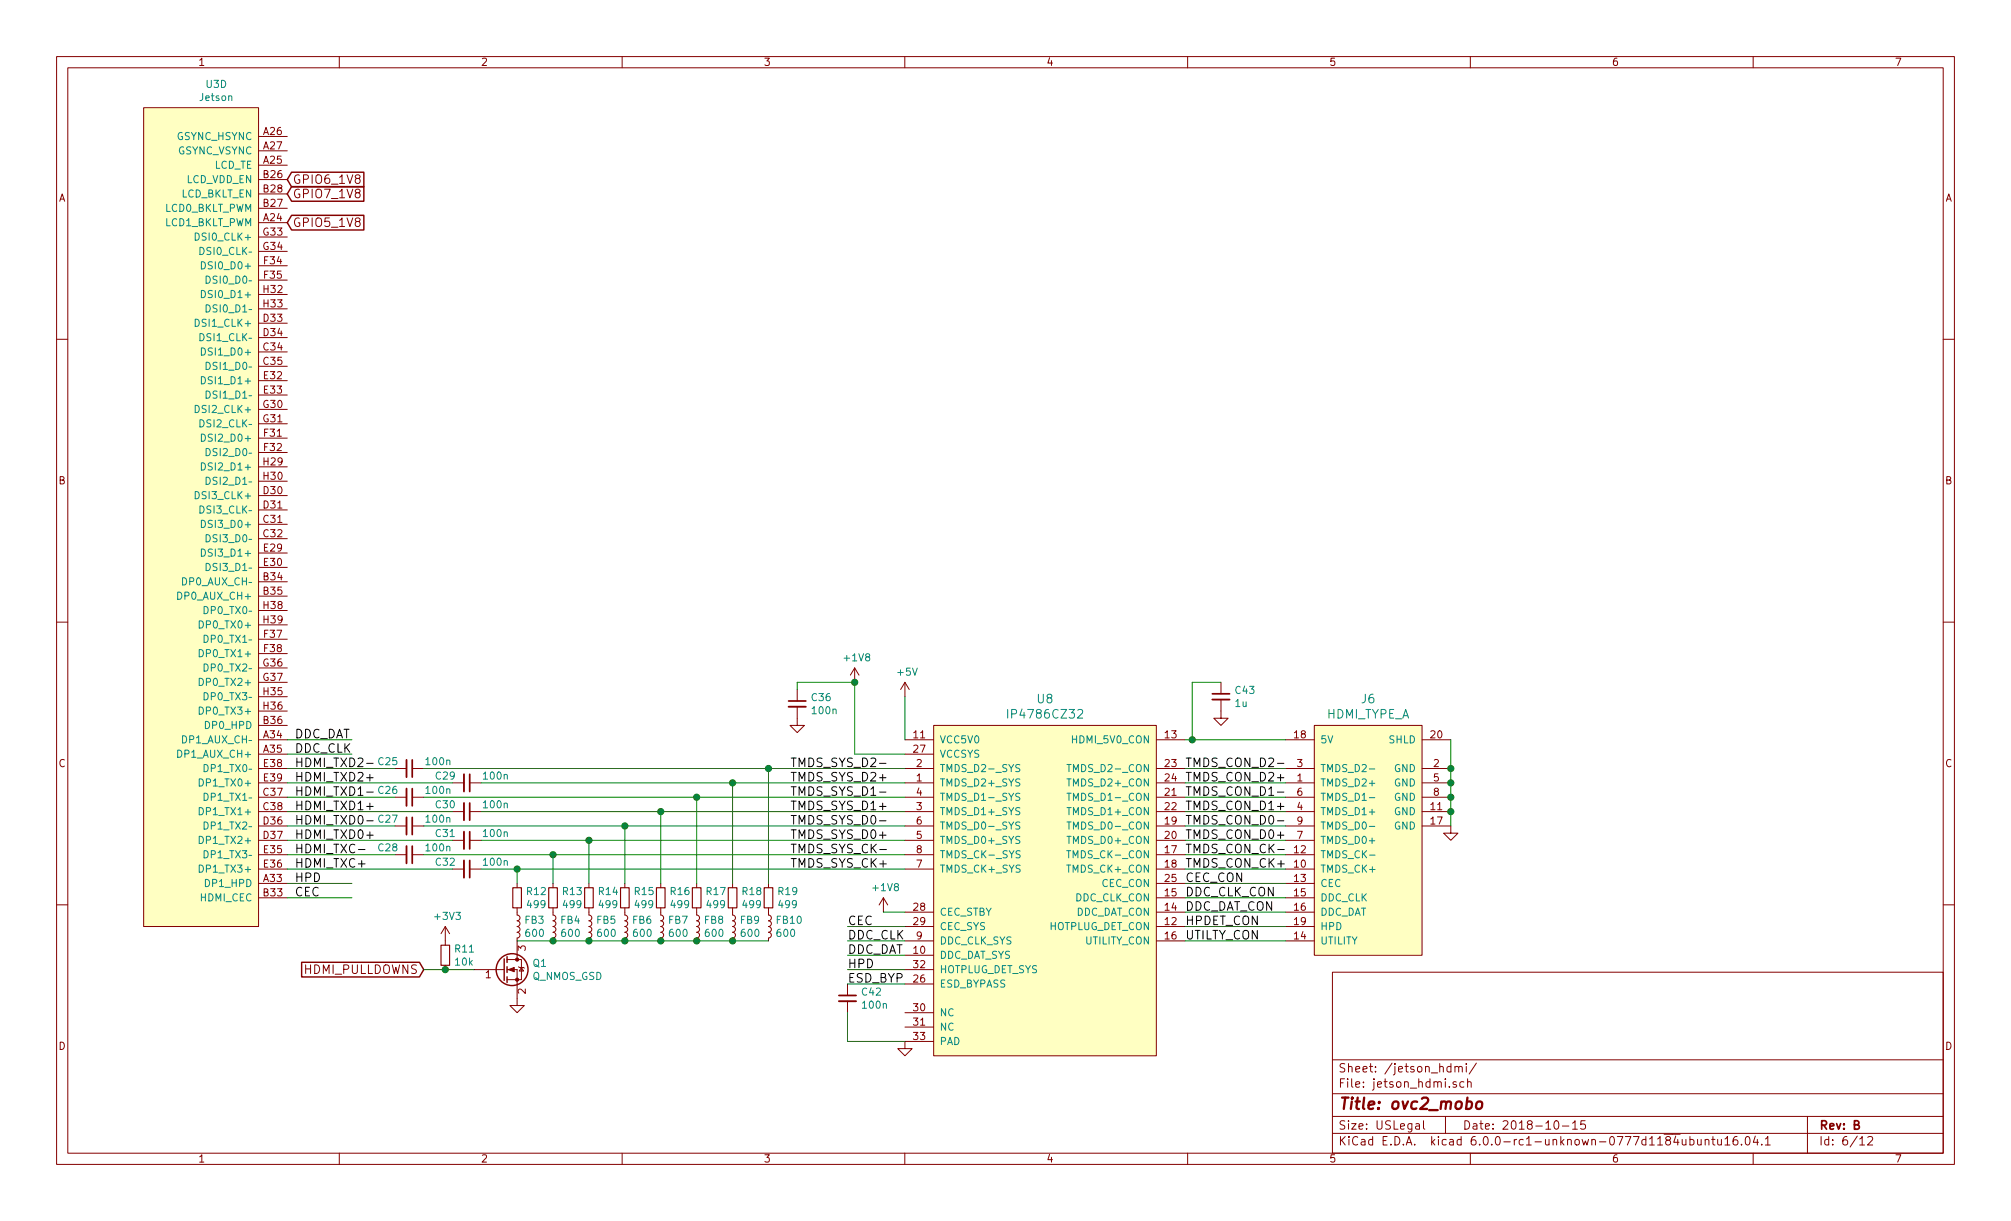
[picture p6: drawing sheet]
EESchema Schematic File Version 4
LIBS:ovc2_mobo-cache
EELAYER 28 0
EELAYER END
$Descr USLegal 14000 8500
encoding utf-8
Sheet 6 12
Title "ovc2_mobo"
Date "2018-10-15"
Rev "B"
Comp ""
Comment1 ""
Comment2 ""
Comment3 ""
Comment4 ""
$EndDescr
$Comp
L tx2:Jetson U3
U 4 1
P 1000 3550
F 0 "U3" H 1506 6515 50  0000 C CNN
F 1 "Jetson" H 1506 6424 50  0000 C CNN
F 2 "Jetson:JETSON_TX" H 1000 3550 50  0001 C CNN
F 3 "" H 1000 3550 50  0001 C CNN
F 4 "samtec" H 1000 3550 50  0001 C CNN "D1"
F 5 "SEAM-50-03.5-S-08-2-A-K-TR" H 1000 3550 50  0001 C CNN "D1PN"
F 6 "Samtec" H 1000 3550 50  0001 C CNN "MFN"
F 7 "SEAM-50-03.5-S-08-2-A-K-TR" H 1506 6615 50  0001 C CNN "MPN"
F 8 "no" H 1506 6615 50  0001 C CNN "Substitution OK?"
	4    1000 3550
	1    0    0    -1  
$EndComp
$Comp
L device:C_Small C25
U 1 1
P 2850 5350
F 0 "C25" V 2800 5200 50  0000 C CNN
F 1 "100n" V 2800 5550 50  0000 C CNN
F 2 "Capacitor_SMD:C_0402_1005Metric" H 2850 5350 50  0001 C CNN
F 3 "" H 2850 5350 50  0001 C CNN
F 4 "Element14" H 2800 5300 50  0001 C CNN "D1"
F 5 "2525021" H 2800 5300 50  0001 C CNN "D1PN"
F 6 "TDK" H 2800 5300 50  0001 C CNN "MFN"
F 7 "C1005X5R1E104K050BC" H 2800 5300 50  0001 C CNN "MPN"
F 8 "yes" H 2800 5300 50  0001 C CNN "Substitution OK?"
F 9 "X5R" H 2800 5300 50  0001 C CNN "Thermal"
F 10 "20%" H 2800 5300 50  0001 C CNN "Tolerance"
F 11 "25 V" H 2800 5300 50  0001 C CNN "Voltage"
	1    2850 5350
	0    1    1    0   
$EndComp
$Comp
L device:C_Small C29
U 1 1
P 3250 5450
F 0 "C29" V 3200 5300 50  0000 C CNN
F 1 "100n" V 3200 5650 50  0000 C CNN
F 2 "Capacitor_SMD:C_0402_1005Metric" H 3250 5450 50  0001 C CNN
F 3 "" H 3250 5450 50  0001 C CNN
F 4 "Element14" H 3200 5400 50  0001 C CNN "D1"
F 5 "2525021" H 3200 5400 50  0001 C CNN "D1PN"
F 6 "TDK" H 3200 5400 50  0001 C CNN "MFN"
F 7 "C1005X5R1E104K050BC" H 3200 5400 50  0001 C CNN "MPN"
F 8 "yes" H 3200 5400 50  0001 C CNN "Substitution OK?"
F 9 "X5R" H 3200 5400 50  0001 C CNN "Thermal"
F 10 "20%" H 3200 5400 50  0001 C CNN "Tolerance"
F 11 "25 V" H 3200 5400 50  0001 C CNN "Voltage"
	1    3250 5450
	0    1    1    0   
$EndComp
$Comp
L device:C_Small C26
U 1 1
P 2850 5550
F 0 "C26" V 2800 5400 50  0000 C CNN
F 1 "100n" V 2800 5750 50  0000 C CNN
F 2 "Capacitor_SMD:C_0402_1005Metric" H 2850 5550 50  0001 C CNN
F 3 "" H 2850 5550 50  0001 C CNN
F 4 "Element14" H 2800 5500 50  0001 C CNN "D1"
F 5 "2525021" H 2800 5500 50  0001 C CNN "D1PN"
F 6 "TDK" H 2800 5500 50  0001 C CNN "MFN"
F 7 "C1005X5R1E104K050BC" H 2800 5500 50  0001 C CNN "MPN"
F 8 "yes" H 2800 5500 50  0001 C CNN "Substitution OK?"
F 9 "X5R" H 2800 5500 50  0001 C CNN "Thermal"
F 10 "20%" H 2800 5500 50  0001 C CNN "Tolerance"
F 11 "25 V" H 2800 5500 50  0001 C CNN "Voltage"
	1    2850 5550
	0    1    1    0   
$EndComp
$Comp
L device:C_Small C30
U 1 1
P 3250 5650
F 0 "C30" V 3200 5500 50  0000 C CNN
F 1 "100n" V 3200 5850 50  0000 C CNN
F 2 "Capacitor_SMD:C_0402_1005Metric" H 3250 5650 50  0001 C CNN
F 3 "" H 3250 5650 50  0001 C CNN
F 4 "Element14" H 3200 5600 50  0001 C CNN "D1"
F 5 "2525021" H 3200 5600 50  0001 C CNN "D1PN"
F 6 "TDK" H 3200 5600 50  0001 C CNN "MFN"
F 7 "C1005X5R1E104K050BC" H 3200 5600 50  0001 C CNN "MPN"
F 8 "yes" H 3200 5600 50  0001 C CNN "Substitution OK?"
F 9 "X5R" H 3200 5600 50  0001 C CNN "Thermal"
F 10 "20%" H 3200 5600 50  0001 C CNN "Tolerance"
F 11 "25 V" H 3200 5600 50  0001 C CNN "Voltage"
	1    3250 5650
	0    1    1    0   
$EndComp
$Comp
L device:C_Small C27
U 1 1
P 2850 5750
F 0 "C27" V 2800 5600 50  0000 C CNN
F 1 "100n" V 2800 5950 50  0000 C CNN
F 2 "Capacitor_SMD:C_0402_1005Metric" H 2850 5750 50  0001 C CNN
F 3 "" H 2850 5750 50  0001 C CNN
F 4 "Element14" H 2800 5700 50  0001 C CNN "D1"
F 5 "2525021" H 2800 5700 50  0001 C CNN "D1PN"
F 6 "TDK" H 2800 5700 50  0001 C CNN "MFN"
F 7 "C1005X5R1E104K050BC" H 2800 5700 50  0001 C CNN "MPN"
F 8 "yes" H 2800 5700 50  0001 C CNN "Substitution OK?"
F 9 "X5R" H 2800 5700 50  0001 C CNN "Thermal"
F 10 "20%" H 2800 5700 50  0001 C CNN "Tolerance"
F 11 "25 V" H 2800 5700 50  0001 C CNN "Voltage"
	1    2850 5750
	0    1    1    0   
$EndComp
$Comp
L device:C_Small C31
U 1 1
P 3250 5850
F 0 "C31" V 3200 5700 50  0000 C CNN
F 1 "100n" V 3200 6050 50  0000 C CNN
F 2 "Capacitor_SMD:C_0402_1005Metric" H 3250 5850 50  0001 C CNN
F 3 "" H 3250 5850 50  0001 C CNN
F 4 "Element14" H 3200 5800 50  0001 C CNN "D1"
F 5 "2525021" H 3200 5800 50  0001 C CNN "D1PN"
F 6 "TDK" H 3200 5800 50  0001 C CNN "MFN"
F 7 "C1005X5R1E104K050BC" H 3200 5800 50  0001 C CNN "MPN"
F 8 "yes" H 3200 5800 50  0001 C CNN "Substitution OK?"
F 9 "X5R" H 3200 5800 50  0001 C CNN "Thermal"
F 10 "20%" H 3200 5800 50  0001 C CNN "Tolerance"
F 11 "25 V" H 3200 5800 50  0001 C CNN "Voltage"
	1    3250 5850
	0    1    1    0   
$EndComp
$Comp
L device:C_Small C28
U 1 1
P 2850 5950
F 0 "C28" V 2800 5800 50  0000 C CNN
F 1 "100n" V 2800 6150 50  0000 C CNN
F 2 "Capacitor_SMD:C_0402_1005Metric" H 2850 5950 50  0001 C CNN
F 3 "" H 2850 5950 50  0001 C CNN
F 4 "Element14" H 2800 5900 50  0001 C CNN "D1"
F 5 "2525021" H 2800 5900 50  0001 C CNN "D1PN"
F 6 "TDK" H 2800 5900 50  0001 C CNN "MFN"
F 7 "C1005X5R1E104K050BC" H 2800 5900 50  0001 C CNN "MPN"
F 8 "yes" H 2800 5900 50  0001 C CNN "Substitution OK?"
F 9 "X5R" H 2800 5900 50  0001 C CNN "Thermal"
F 10 "20%" H 2800 5900 50  0001 C CNN "Tolerance"
F 11 "25 V" H 2800 5900 50  0001 C CNN "Voltage"
	1    2850 5950
	0    1    1    0   
$EndComp
$Comp
L device:C_Small C32
U 1 1
P 3250 6050
F 0 "C32" V 3200 5900 50  0000 C CNN
F 1 "100n" V 3200 6250 50  0000 C CNN
F 2 "Capacitor_SMD:C_0402_1005Metric" H 3250 6050 50  0001 C CNN
F 3 "" H 3250 6050 50  0001 C CNN
F 4 "Element14" H 3200 6000 50  0001 C CNN "D1"
F 5 "2525021" H 3200 6000 50  0001 C CNN "D1PN"
F 6 "TDK" H 3200 6000 50  0001 C CNN "MFN"
F 7 "C1005X5R1E104K050BC" H 3200 6000 50  0001 C CNN "MPN"
F 8 "yes" H 3200 6000 50  0001 C CNN "Substitution OK?"
F 9 "X5R" H 3200 6000 50  0001 C CNN "Thermal"
F 10 "20%" H 3200 6000 50  0001 C CNN "Tolerance"
F 11 "25 V" H 3200 6000 50  0001 C CNN "Voltage"
	1    3250 6050
	0    1    1    0   
$EndComp
$Comp
L device:R_Small R12
U 1 1
P 3600 6250
F 0 "R12" H 3659 6296 50  0000 L CNN
F 1 "499" H 3659 6205 50  0000 L CNN
F 2 "Resistor_SMD:R_0402_1005Metric" H 3600 6250 50  0001 C CNN
F 3 "" H 3600 6250 50  0001 C CNN
F 4 "digikey" H 3659 6396 50  0001 C CNN "D1"
F 5 "P499L" H 3659 6396 50  0001 C CNN "D1PN"
F 6 "Panasonic" H 3659 6396 50  0001 C CNN "MFN"
F 7 "ERJ-2RKF4990X" H 3659 6396 50  0001 C CNN "MPN"
F 8 "yes" H 3659 6396 50  0001 C CNN "Substitution OK?"
F 9 "1%" H 3659 6396 50  0001 C CNN "Tolerance"
	1    3600 6250
	1    0    0    -1  
$EndComp
$Comp
L device:R_Small R13
U 1 1
P 3850 6250
F 0 "R13" H 3909 6296 50  0000 L CNN
F 1 "499" H 3909 6205 50  0000 L CNN
F 2 "Resistor_SMD:R_0402_1005Metric" H 3850 6250 50  0001 C CNN
F 3 "" H 3850 6250 50  0001 C CNN
F 4 "digikey" H 3909 6396 50  0001 C CNN "D1"
F 5 "P499L" H 3909 6396 50  0001 C CNN "D1PN"
F 6 "Panasonic" H 3909 6396 50  0001 C CNN "MFN"
F 7 "ERJ-2RKF4990X" H 3909 6396 50  0001 C CNN "MPN"
F 8 "yes" H 3909 6396 50  0001 C CNN "Substitution OK?"
F 9 "1%" H 3909 6396 50  0001 C CNN "Tolerance"
	1    3850 6250
	1    0    0    -1  
$EndComp
$Comp
L device:R_Small R14
U 1 1
P 4100 6250
F 0 "R14" H 4159 6296 50  0000 L CNN
F 1 "499" H 4159 6205 50  0000 L CNN
F 2 "Resistor_SMD:R_0402_1005Metric" H 4100 6250 50  0001 C CNN
F 3 "" H 4100 6250 50  0001 C CNN
F 4 "digikey" H 4159 6396 50  0001 C CNN "D1"
F 5 "P499L" H 4159 6396 50  0001 C CNN "D1PN"
F 6 "Panasonic" H 4159 6396 50  0001 C CNN "MFN"
F 7 "ERJ-2RKF4990X" H 4159 6396 50  0001 C CNN "MPN"
F 8 "yes" H 4159 6396 50  0001 C CNN "Substitution OK?"
F 9 "1%" H 4159 6396 50  0001 C CNN "Tolerance"
	1    4100 6250
	1    0    0    -1  
$EndComp
$Comp
L device:R_Small R15
U 1 1
P 4350 6250
F 0 "R15" H 4409 6296 50  0000 L CNN
F 1 "499" H 4409 6205 50  0000 L CNN
F 2 "Resistor_SMD:R_0402_1005Metric" H 4350 6250 50  0001 C CNN
F 3 "" H 4350 6250 50  0001 C CNN
F 4 "digikey" H 4409 6396 50  0001 C CNN "D1"
F 5 "P499L" H 4409 6396 50  0001 C CNN "D1PN"
F 6 "Panasonic" H 4409 6396 50  0001 C CNN "MFN"
F 7 "ERJ-2RKF4990X" H 4409 6396 50  0001 C CNN "MPN"
F 8 "yes" H 4409 6396 50  0001 C CNN "Substitution OK?"
F 9 "1%" H 4409 6396 50  0001 C CNN "Tolerance"
	1    4350 6250
	1    0    0    -1  
$EndComp
$Comp
L device:R_Small R16
U 1 1
P 4600 6250
F 0 "R16" H 4659 6296 50  0000 L CNN
F 1 "499" H 4659 6205 50  0000 L CNN
F 2 "Resistor_SMD:R_0402_1005Metric" H 4600 6250 50  0001 C CNN
F 3 "" H 4600 6250 50  0001 C CNN
F 4 "digikey" H 4659 6396 50  0001 C CNN "D1"
F 5 "P499L" H 4659 6396 50  0001 C CNN "D1PN"
F 6 "Panasonic" H 4659 6396 50  0001 C CNN "MFN"
F 7 "ERJ-2RKF4990X" H 4659 6396 50  0001 C CNN "MPN"
F 8 "yes" H 4659 6396 50  0001 C CNN "Substitution OK?"
F 9 "1%" H 4659 6396 50  0001 C CNN "Tolerance"
	1    4600 6250
	1    0    0    -1  
$EndComp
$Comp
L device:R_Small R17
U 1 1
P 4850 6250
F 0 "R17" H 4909 6296 50  0000 L CNN
F 1 "499" H 4909 6205 50  0000 L CNN
F 2 "Resistor_SMD:R_0402_1005Metric" H 4850 6250 50  0001 C CNN
F 3 "" H 4850 6250 50  0001 C CNN
F 4 "digikey" H 4909 6396 50  0001 C CNN "D1"
F 5 "P499L" H 4909 6396 50  0001 C CNN "D1PN"
F 6 "Panasonic" H 4909 6396 50  0001 C CNN "MFN"
F 7 "ERJ-2RKF4990X" H 4909 6396 50  0001 C CNN "MPN"
F 8 "yes" H 4909 6396 50  0001 C CNN "Substitution OK?"
F 9 "1%" H 4909 6396 50  0001 C CNN "Tolerance"
	1    4850 6250
	1    0    0    -1  
$EndComp
$Comp
L device:R_Small R18
U 1 1
P 5100 6250
F 0 "R18" H 5159 6296 50  0000 L CNN
F 1 "499" H 5159 6205 50  0000 L CNN
F 2 "Resistor_SMD:R_0402_1005Metric" H 5100 6250 50  0001 C CNN
F 3 "" H 5100 6250 50  0001 C CNN
F 4 "digikey" H 5159 6396 50  0001 C CNN "D1"
F 5 "P499L" H 5159 6396 50  0001 C CNN "D1PN"
F 6 "Panasonic" H 5159 6396 50  0001 C CNN "MFN"
F 7 "ERJ-2RKF4990X" H 5159 6396 50  0001 C CNN "MPN"
F 8 "yes" H 5159 6396 50  0001 C CNN "Substitution OK?"
F 9 "1%" H 5159 6396 50  0001 C CNN "Tolerance"
	1    5100 6250
	1    0    0    -1  
$EndComp
$Comp
L device:R_Small R19
U 1 1
P 5350 6250
F 0 "R19" H 5409 6296 50  0000 L CNN
F 1 "499" H 5409 6205 50  0000 L CNN
F 2 "Resistor_SMD:R_0402_1005Metric" H 5350 6250 50  0001 C CNN
F 3 "" H 5350 6250 50  0001 C CNN
F 4 "digikey" H 5409 6396 50  0001 C CNN "D1"
F 5 "P499L" H 5409 6396 50  0001 C CNN "D1PN"
F 6 "Panasonic" H 5409 6396 50  0001 C CNN "MFN"
F 7 "ERJ-2RKF4990X" H 5409 6396 50  0001 C CNN "MPN"
F 8 "yes" H 5409 6396 50  0001 C CNN "Substitution OK?"
F 9 "1%" H 5409 6396 50  0001 C CNN "Tolerance"
	1    5350 6250
	1    0    0    -1  
$EndComp
$Comp
L device:Q_NMOS_GSD Q1
U 1 1
P 3500 6750
F 0 "Q1" H 3705 6796 50  0000 L CNN
F 1 "Q_NMOS_GSD" H 3705 6705 50  0000 L CNN
F 2 "TO_SOT_Packages_SMD:SOT-23" H 3700 6850 50  0001 C CNN
F 3 "" H 3500 6750 50  0001 C CNN
F 4 "digikey" H 3705 6896 50  0001 C CNN "D1"
F 5 "DMN2041L-7DI" H 3705 6896 50  0001 C CNN "D1PN"
F 6 "Diodes Inc" H 3705 6896 50  0001 C CNN "MFN"
F 7 "DMN2041L-7" H 3500 6750 60  0001 C CNN "MPN"
F 8 "yes" H 3705 6896 50  0001 C CNN "Substitution OK?"
	1    3500 6750
	1    0    0    -1  
$EndComp
$Comp
L power:GND #PWR042
U 1 1
P 3600 6950
F 0 "#PWR042" H 3600 6700 50  0001 C CNN
F 1 "GND" H 3605 6777 50  0001 C CNN
F 2 "" H 3600 6950 50  0001 C CNN
F 3 "" H 3600 6950 50  0001 C CNN
	1    3600 6950
	1    0    0    -1  
$EndComp
$Comp
L device:R_Small R11
U 1 1
P 3100 6650
F 0 "R11" H 3159 6696 50  0000 L CNN
F 1 "10k" H 3159 6605 50  0000 L CNN
F 2 "Resistor_SMD:R_0402_1005Metric" H 3100 6650 50  0001 C CNN
F 3 "" H 3100 6650 50  0001 C CNN
F 4 "digikey" H 3159 6796 50  0001 C CNN "D1"
F 5 "P10.0KL" H 3159 6796 50  0001 C CNN "D1PN"
F 6 "Panasonic" H 3159 6796 50  0001 C CNN "MFN"
F 7 "ERJ-2RKF1002X" H 3159 6796 50  0001 C CNN "MPN"
F 8 "yes" H 3159 6796 50  0001 C CNN "Substitution OK?"
F 9 "1%" H 3159 6796 50  0001 C CNN "Tolerance"
	1    3100 6650
	1    0    0    -1  
$EndComp
$Comp
L power:+3V3 #PWR043
U 1 1
P 3100 6550
F 0 "#PWR043" H 3100 6400 50  0001 C CNN
F 1 "+3V3" H 3115 6723 50  0000 C CNN
F 2 "" H 3100 6550 50  0001 C CNN
F 3 "" H 3100 6550 50  0001 C CNN
	1    3100 6550
	1    0    0    -1  
$EndComp
$Comp
L hdmi:IP4786CZ32 U8
U 1 1
P 7250 5950
F 0 "U8" H 7275 7037 60  0000 C CNN
F 1 "IP4786CZ32" H 7275 6931 60  0000 C CNN
F 2 "Housings_DFN_QFN:QFN-32-1EP_5x5mm_Pitch0.5mm" H 7450 6750 60  0001 C CNN
F 3 "" H 7450 6750 60  0001 C CNN
F 4 "digikey" H 7275 7137 50  0001 C CNN "D1"
F 5 "1727-2149" H 7275 7137 50  0001 C CNN "D1PN"
F 6 "Nexperia" H 7275 7137 50  0001 C CNN "MFN"
F 7 "IP4786CZ32Y" H 7275 7137 50  0001 C CNN "MPN"
F 8 "no" H 7275 7137 50  0001 C CNN "Substitution OK?"
	1    7250 5950
	1    0    0    -1  
$EndComp
$Comp
L hdmi:HDMI_TYPE_A J6
U 1 1
P 9600 5700
F 0 "J6" H 9525 6537 60  0000 C CNN
F 1 "HDMI_TYPE_A" H 9525 6431 60  0000 C CNN
F 2 "HDMI:AMP_FCI_10029449-111RLF_HDMI_TYPE_A" H 9600 5700 60  0001 C CNN
F 3 "" H 9600 5700 60  0001 C CNN
F 4 "digikey" H 9525 6637 50  0001 C CNN "D1"
F 5 "609-4614" H 9525 6637 50  0001 C CNN "D1PN"
F 6 "Amp FCI" H 9525 6637 50  0001 C CNN "MFN"
F 7 "10029449-111RLF" H 9600 5700 60  0001 C CNN "MPN"
F 8 "no" H 9525 6637 50  0001 C CNN "Substitution OK?"
	1    9600 5700
	1    0    0    -1  
$EndComp
$Comp
L power:GND #PWR044
U 1 1
P 10100 5750
F 0 "#PWR044" H 10100 5500 50  0001 C CNN
F 1 "GND" H 10105 5577 50  0001 C CNN
F 2 "" H 10100 5750 50  0001 C CNN
F 3 "" H 10100 5750 50  0001 C CNN
	1    10100 5750
	1    0    0    -1  
$EndComp
$Comp
L device:L_Small FB3
U 1 1
P 3600 6450
F 0 "FB3" H 3648 6496 50  0000 L CNN
F 1 "600" H 3648 6405 50  0000 L CNN
F 2 "Resistor_SMD:R_0402_1005Metric" H 3600 6450 50  0001 C CNN
F 3 "" H 3600 6450 50  0001 C CNN
F 4 "digikey" H 3648 6596 50  0001 C CNN "D1"
F 5 "490-1006" H 3648 6596 50  0001 C CNN "D1PN"
F 6 "Panasonic" H 3648 6596 50  0001 C CNN "MFN"
F 7 "BLM15AG601SN1D" H 3648 6596 50  0001 C CNN "MPN"
F 8 "yes" H 3648 6596 50  0001 C CNN "Substitution OK?"
F 9 "1%" H 3648 6596 50  0001 C CNN "Tolerance"
	1    3600 6450
	1    0    0    -1  
$EndComp
$Comp
L device:L_Small FB4
U 1 1
P 3850 6450
F 0 "FB4" H 3898 6496 50  0000 L CNN
F 1 "600" H 3898 6405 50  0000 L CNN
F 2 "Resistor_SMD:R_0402_1005Metric" H 3850 6450 50  0001 C CNN
F 3 "" H 3850 6450 50  0001 C CNN
F 4 "digikey" H 3898 6596 50  0001 C CNN "D1"
F 5 "490-1006" H 3898 6596 50  0001 C CNN "D1PN"
F 6 "Panasonic" H 3898 6596 50  0001 C CNN "MFN"
F 7 "BLM15AG601SN1D" H 3898 6596 50  0001 C CNN "MPN"
F 8 "yes" H 3898 6596 50  0001 C CNN "Substitution OK?"
F 9 "1%" H 3898 6596 50  0001 C CNN "Tolerance"
	1    3850 6450
	1    0    0    -1  
$EndComp
$Comp
L device:L_Small FB5
U 1 1
P 4100 6450
F 0 "FB5" H 4148 6496 50  0000 L CNN
F 1 "600" H 4148 6405 50  0000 L CNN
F 2 "Resistor_SMD:R_0402_1005Metric" H 4100 6450 50  0001 C CNN
F 3 "" H 4100 6450 50  0001 C CNN
F 4 "digikey" H 4148 6596 50  0001 C CNN "D1"
F 5 "490-1006" H 4148 6596 50  0001 C CNN "D1PN"
F 6 "Panasonic" H 4148 6596 50  0001 C CNN "MFN"
F 7 "BLM15AG601SN1D" H 4148 6596 50  0001 C CNN "MPN"
F 8 "yes" H 4148 6596 50  0001 C CNN "Substitution OK?"
F 9 "1%" H 4148 6596 50  0001 C CNN "Tolerance"
	1    4100 6450
	1    0    0    -1  
$EndComp
$Comp
L device:L_Small FB6
U 1 1
P 4350 6450
F 0 "FB6" H 4398 6496 50  0000 L CNN
F 1 "600" H 4398 6405 50  0000 L CNN
F 2 "Resistor_SMD:R_0402_1005Metric" H 4350 6450 50  0001 C CNN
F 3 "" H 4350 6450 50  0001 C CNN
F 4 "digikey" H 4398 6596 50  0001 C CNN "D1"
F 5 "490-1006" H 4398 6596 50  0001 C CNN "D1PN"
F 6 "Panasonic" H 4398 6596 50  0001 C CNN "MFN"
F 7 "BLM15AG601SN1D" H 4398 6596 50  0001 C CNN "MPN"
F 8 "yes" H 4398 6596 50  0001 C CNN "Substitution OK?"
F 9 "1%" H 4398 6596 50  0001 C CNN "Tolerance"
	1    4350 6450
	1    0    0    -1  
$EndComp
$Comp
L device:L_Small FB7
U 1 1
P 4600 6450
F 0 "FB7" H 4648 6496 50  0000 L CNN
F 1 "600" H 4648 6405 50  0000 L CNN
F 2 "Resistor_SMD:R_0402_1005Metric" H 4600 6450 50  0001 C CNN
F 3 "" H 4600 6450 50  0001 C CNN
F 4 "digikey" H 4648 6596 50  0001 C CNN "D1"
F 5 "490-1006" H 4648 6596 50  0001 C CNN "D1PN"
F 6 "Panasonic" H 4648 6596 50  0001 C CNN "MFN"
F 7 "BLM15AG601SN1D" H 4648 6596 50  0001 C CNN "MPN"
F 8 "yes" H 4648 6596 50  0001 C CNN "Substitution OK?"
F 9 "1%" H 4648 6596 50  0001 C CNN "Tolerance"
	1    4600 6450
	1    0    0    -1  
$EndComp
$Comp
L device:L_Small FB8
U 1 1
P 4850 6450
F 0 "FB8" H 4898 6496 50  0000 L CNN
F 1 "600" H 4898 6405 50  0000 L CNN
F 2 "Resistor_SMD:R_0402_1005Metric" H 4850 6450 50  0001 C CNN
F 3 "" H 4850 6450 50  0001 C CNN
F 4 "digikey" H 4898 6596 50  0001 C CNN "D1"
F 5 "490-1006" H 4898 6596 50  0001 C CNN "D1PN"
F 6 "Panasonic" H 4898 6596 50  0001 C CNN "MFN"
F 7 "BLM15AG601SN1D" H 4898 6596 50  0001 C CNN "MPN"
F 8 "yes" H 4898 6596 50  0001 C CNN "Substitution OK?"
F 9 "1%" H 4898 6596 50  0001 C CNN "Tolerance"
	1    4850 6450
	1    0    0    -1  
$EndComp
$Comp
L device:L_Small FB9
U 1 1
P 5100 6450
F 0 "FB9" H 5148 6496 50  0000 L CNN
F 1 "600" H 5148 6405 50  0000 L CNN
F 2 "Resistor_SMD:R_0402_1005Metric" H 5100 6450 50  0001 C CNN
F 3 "" H 5100 6450 50  0001 C CNN
F 4 "digikey" H 5148 6596 50  0001 C CNN "D1"
F 5 "490-1006" H 5148 6596 50  0001 C CNN "D1PN"
F 6 "Panasonic" H 5148 6596 50  0001 C CNN "MFN"
F 7 "BLM15AG601SN1D" H 5148 6596 50  0001 C CNN "MPN"
F 8 "yes" H 5148 6596 50  0001 C CNN "Substitution OK?"
F 9 "1%" H 5148 6596 50  0001 C CNN "Tolerance"
	1    5100 6450
	1    0    0    -1  
$EndComp
$Comp
L device:L_Small FB10
U 1 1
P 5350 6450
F 0 "FB10" H 5397 6496 50  0000 L CNN
F 1 "600" H 5397 6405 50  0000 L CNN
F 2 "Resistor_SMD:R_0402_1005Metric" H 5350 6450 50  0001 C CNN
F 3 "" H 5350 6450 50  0001 C CNN
F 4 "digikey" H 5397 6596 50  0001 C CNN "D1"
F 5 "490-1006" H 5397 6596 50  0001 C CNN "D1PN"
F 6 "Panasonic" H 5397 6596 50  0001 C CNN "MFN"
F 7 "BLM15AG601SN1D" H 5397 6596 50  0001 C CNN "MPN"
F 8 "yes" H 5397 6596 50  0001 C CNN "Substitution OK?"
F 9 "1%" H 5397 6596 50  0001 C CNN "Tolerance"
	1    5350 6450
	1    0    0    -1  
$EndComp
$Comp
L power:+5V #PWR068
U 1 1
P 6300 4850
F 0 "#PWR068" H 6300 4700 50  0001 C CNN
F 1 "+5V" H 6315 5023 50  0000 C CNN
F 2 "" H 6300 4850 50  0001 C CNN
F 3 "" H 6300 4850 50  0001 C CNN
	1    6300 4850
	1    0    0    -1  
$EndComp
$Comp
L device:C_Small C43
U 1 1
P 8500 4850
F 0 "C43" H 8592 4896 50  0000 L CNN
F 1 "1u" H 8592 4805 50  0000 L CNN
F 2 "Capacitor_SMD:C_0402_1005Metric" H 8500 4850 50  0001 C CNN
F 3 "" H 8500 4850 50  0001 C CNN
F 4 "digikey" H 8592 4996 50  0001 C CNN "D1"
F 5 "445-9066" H 8592 4996 50  0001 C CNN "D1PN"
F 6 "TDK" H 8592 4996 50  0001 C CNN "MFN"
F 7 "C1005X5R1E105K050BC" H 8592 4996 50  0001 C CNN "MPN"
F 8 "yes" H 8592 4996 50  0001 C CNN "Substitution OK?"
F 9 "X5R" H 8592 4996 50  0001 C CNN "Thermal"
F 10 "10%" H 8592 4996 50  0001 C CNN "Tolerance"
F 11 "25 V" H 8592 4996 50  0001 C CNN "Voltage"
	1    8500 4850
	1    0    0    -1  
$EndComp
$Comp
L power:GND #PWR069
U 1 1
P 8500 4950
F 0 "#PWR069" H 8500 4700 50  0001 C CNN
F 1 "GND" H 8505 4777 50  0001 C CNN
F 2 "" H 8500 4950 50  0001 C CNN
F 3 "" H 8500 4950 50  0001 C CNN
	1    8500 4950
	1    0    0    -1  
$EndComp
$Comp
L device:C_Small C42
U 1 1
P 5900 6950
F 0 "C42" H 5992 6996 50  0000 L CNN
F 1 "100n" H 5992 6905 50  0000 L CNN
F 2 "Capacitor_SMD:C_0402_1005Metric" H 5900 6950 50  0001 C CNN
F 3 "" H 5900 6950 50  0001 C CNN
F 4 "Element14" H 5992 7096 50  0001 C CNN "D1"
F 5 "2525021" H 5992 7096 50  0001 C CNN "D1PN"
F 6 "TDK" H 5992 7096 50  0001 C CNN "MFN"
F 7 "C1005X5R1E104K050BC" H 5992 7096 50  0001 C CNN "MPN"
F 8 "yes" H 5992 7096 50  0001 C CNN "Substitution OK?"
F 9 "X5R" H 5992 7096 50  0001 C CNN "Thermal"
F 10 "20%" H 5992 7096 50  0001 C CNN "Tolerance"
F 11 "25 V" H 5992 7096 50  0001 C CNN "Voltage"
	1    5900 6950
	1    0    0    -1  
$EndComp
$Comp
L power:GND #PWR070
U 1 1
P 6300 7250
F 0 "#PWR070" H 6300 7000 50  0001 C CNN
F 1 "GND" H 6305 7077 50  0001 C CNN
F 2 "" H 6300 7250 50  0001 C CNN
F 3 "" H 6300 7250 50  0001 C CNN
	1    6300 7250
	1    0    0    -1  
$EndComp
$Comp
L power:+1V8 #PWR071
U 1 1
P 5950 4750
F 0 "#PWR071" H 5950 4600 50  0001 C CNN
F 1 "+1V8" H 5965 4923 50  0000 C CNN
F 2 "" H 5950 4750 50  0001 C CNN
F 3 "" H 5950 4750 50  0001 C CNN
	1    5950 4750
	1    0    0    -1  
$EndComp
$Comp
L power:+1V8 #PWR072
U 1 1
P 6150 6350
F 0 "#PWR072" H 6150 6200 50  0001 C CNN
F 1 "+1V8" H 6165 6523 50  0000 C CNN
F 2 "" H 6150 6350 50  0001 C CNN
F 3 "" H 6150 6350 50  0001 C CNN
	1    6150 6350
	1    0    0    -1  
$EndComp
$Comp
L device:C_Small C36
U 1 1
P 5550 4900
F 0 "C36" H 5642 4946 50  0000 L CNN
F 1 "100n" H 5642 4855 50  0000 L CNN
F 2 "Capacitor_SMD:C_0402_1005Metric" H 5550 4900 50  0001 C CNN
F 3 "" H 5550 4900 50  0001 C CNN
F 4 "Element14" H 5642 5046 50  0001 C CNN "D1"
F 5 "2525021" H 5642 5046 50  0001 C CNN "D1PN"
F 6 "TDK" H 5642 5046 50  0001 C CNN "MFN"
F 7 "C1005X5R1E104K050BC" H 5642 5046 50  0001 C CNN "MPN"
F 8 "yes" H 5642 5046 50  0001 C CNN "Substitution OK?"
F 9 "X5R" H 5642 5046 50  0001 C CNN "Thermal"
F 10 "20%" H 5642 5046 50  0001 C CNN "Tolerance"
F 11 "25 V" H 5642 5046 50  0001 C CNN "Voltage"
	1    5550 4900
	1    0    0    -1  
$EndComp
$Comp
L power:GND #PWR0134
U 1 1
P 5550 5000
F 0 "#PWR0134" H 5550 4750 50  0001 C CNN
F 1 "GND" H 5555 4827 50  0001 C CNN
F 2 "" H 5550 5000 50  0001 C CNN
F 3 "" H 5550 5000 50  0001 C CNN
	1    5550 5000
	1    0    0    -1  
$EndComp
Text Label 2050 5850 0    60   ~ 0
HDMI_TXD0+
Text Label 2050 5750 0    60   ~ 0
HDMI_TXD0-
Text Label 2050 5650 0    60   ~ 0
HDMI_TXD1+
Text Label 2050 5550 0    60   ~ 0
HDMI_TXD1-
Text Label 2050 5450 0    60   ~ 0
HDMI_TXD2+
Text Label 2050 5350 0    60   ~ 0
HDMI_TXD2-
Text Label 2050 6050 0    60   ~ 0
HDMI_TXC+
Text Label 2050 5950 0    60   ~ 0
HDMI_TXC-
Text GLabel 2950 6750 0    60   Input ~ 0
HDMI_PULLDOWNS
Text Label 5900 6750 0    60   ~ 0
HPD
Text Label 2050 6150 0    60   ~ 0
HPD
Text Label 5900 6550 0    60   ~ 0
DDC_CLK
Text Label 5900 6650 0    60   ~ 0
DDC_DAT
Text Label 2050 5250 0    60   ~ 0
DDC_CLK
Text Label 2050 5150 0    60   ~ 0
DDC_DAT
Text Label 5900 6450 0    60   ~ 0
CEC
Text Label 2050 6250 0    60   ~ 0
CEC
Text Label 5500 5350 0    60   ~ 0
TMDS_SYS_D2-
Text Label 5500 5450 0    60   ~ 0
TMDS_SYS_D2+
Text Label 5500 5650 0    60   ~ 0
TMDS_SYS_D1+
Text Label 5500 5550 0    60   ~ 0
TMDS_SYS_D1-
Text Label 5500 5850 0    60   ~ 0
TMDS_SYS_D0+
Text Label 5500 5750 0    60   ~ 0
TMDS_SYS_D0-
Text Label 5500 6050 0    60   ~ 0
TMDS_SYS_CK+
Text Label 5500 5950 0    60   ~ 0
TMDS_SYS_CK-
Text Label 8250 5350 0    60   ~ 0
TMDS_CON_D2-
Text Label 8250 5450 0    60   ~ 0
TMDS_CON_D2+
Text Label 8250 5650 0    60   ~ 0
TMDS_CON_D1+
Text Label 8250 5550 0    60   ~ 0
TMDS_CON_D1-
Text Label 8250 5850 0    60   ~ 0
TMDS_CON_D0+
Text Label 8250 5750 0    60   ~ 0
TMDS_CON_D0-
Text Label 8250 6050 0    60   ~ 0
TMDS_CON_CK+
Text Label 8250 5950 0    60   ~ 0
TMDS_CON_CK-
Text Label 8250 6150 0    60   ~ 0
CEC_CON
Text Label 8250 6250 0    60   ~ 0
DDC_CLK_CON
Text Label 8250 6350 0    60   ~ 0
DDC_DAT_CON
Text Label 8250 6450 0    60   ~ 0
HPDET_CON
Text Label 8250 6550 0    60   ~ 0
UTILTY_CON
Text Label 5900 6850 0    60   ~ 0
ESD_BYP
Text GLabel 2000 1250 2    60   Input ~ 0
GPIO6_1V8
Text GLabel 2000 1350 2    60   Input ~ 0
GPIO7_1V8
Text GLabel 2000 1550 2    60   Input ~ 0
GPIO5_1V8
Wire Wire Line
	2000 5850 3150 5850
Wire Wire Line
	2000 5750 2750 5750
Wire Wire Line
	2000 5650 3150 5650
Wire Wire Line
	2000 5550 2750 5550
Wire Wire Line
	2000 5450 3150 5450
Wire Wire Line
	2000 5350 2750 5350
Wire Wire Line
	2950 5350 5350 5350
Wire Wire Line
	3350 5450 5100 5450
Wire Wire Line
	2950 5550 4850 5550
Wire Wire Line
	2950 5750 4350 5750
Wire Wire Line
	3350 5650 4600 5650
Wire Wire Line
	3350 5850 4100 5850
Wire Wire Line
	2000 6050 3150 6050
Wire Wire Line
	2000 5950 2750 5950
Wire Wire Line
	2950 5950 3850 5950
Wire Wire Line
	3350 6050 3600 6050
Wire Wire Line
	3600 6050 3600 6150
Wire Wire Line
	3850 5950 3850 6150
Wire Wire Line
	4100 5850 4100 6150
Wire Wire Line
	4350 5750 4350 6150
Wire Wire Line
	4600 5650 4600 6150
Wire Wire Line
	4850 5550 4850 6150
Wire Wire Line
	5100 5450 5100 6150
Wire Wire Line
	5350 5350 5350 6150
Wire Wire Line
	2950 6750 3100 6750
Wire Wire Line
	8250 5150 8300 5150
Wire Wire Line
	8250 5350 8950 5350
Wire Wire Line
	8250 5450 8950 5450
Wire Wire Line
	8250 5550 8950 5550
Wire Wire Line
	8250 5650 8950 5650
Wire Wire Line
	8250 5750 8950 5750
Wire Wire Line
	8250 5850 8950 5850
Wire Wire Line
	8250 5950 8950 5950
Wire Wire Line
	8250 6050 8950 6050
Wire Wire Line
	8250 6150 8950 6150
Wire Wire Line
	8250 6250 8950 6250
Wire Wire Line
	8250 6350 8950 6350
Wire Wire Line
	8250 6450 8950 6450
Wire Wire Line
	8250 6550 8950 6550
Wire Wire Line
	10100 5150 10100 5350
Wire Wire Line
	3600 6550 3850 6550
Wire Wire Line
	6300 5150 6300 4850
Wire Wire Line
	8500 4750 8300 4750
Wire Wire Line
	8300 4750 8300 5150
Wire Wire Line
	6300 6850 5900 6850
Wire Wire Line
	5900 7050 5900 7250
Wire Wire Line
	5900 7250 6300 7250
Wire Wire Line
	6300 6750 5900 6750
Wire Wire Line
	2000 6150 2450 6150
Wire Wire Line
	6300 6550 5900 6550
Wire Wire Line
	6300 6650 5900 6650
Wire Wire Line
	2000 5250 2450 5250
Wire Wire Line
	2000 5150 2450 5150
Wire Wire Line
	5950 4750 5950 5250
Wire Wire Line
	5950 5250 6300 5250
Wire Wire Line
	6300 6450 5900 6450
Wire Wire Line
	2000 6250 2450 6250
Wire Wire Line
	6150 6350 6300 6350
Wire Wire Line
	3600 6050 6300 6050
Wire Wire Line
	3850 5950 6300 5950
Wire Wire Line
	4100 5850 6300 5850
Wire Wire Line
	4350 5750 6300 5750
Wire Wire Line
	4600 5650 6300 5650
Wire Wire Line
	4850 5550 6300 5550
Wire Wire Line
	5100 5450 6300 5450
Wire Wire Line
	5350 5350 6300 5350
Wire Wire Line
	3100 6750 3300 6750
Wire Wire Line
	10100 5450 10100 5550
Wire Wire Line
	10100 5550 10100 5650
Wire Wire Line
	10100 5650 10100 5750
Wire Wire Line
	10100 5350 10100 5450
Wire Wire Line
	3850 6550 4100 6550
Wire Wire Line
	4100 6550 4350 6550
Wire Wire Line
	4350 6550 4600 6550
Wire Wire Line
	4600 6550 4850 6550
Wire Wire Line
	4850 6550 5100 6550
Wire Wire Line
	5100 6550 5350 6550
Wire Wire Line
	8300 5150 8950 5150
Wire Wire Line
	5550 4800 5550 4750
Wire Wire Line
	5550 4750 5950 4750
Connection ~ 3600 6050
Connection ~ 3850 5950
Connection ~ 4100 5850
Connection ~ 4350 5750
Connection ~ 4600 5650
Connection ~ 4850 5550
Connection ~ 5100 5450
Connection ~ 5350 5350
Connection ~ 3100 6750
Connection ~ 10100 5450
Connection ~ 10100 5550
Connection ~ 10100 5650
Connection ~ 10100 5350
Connection ~ 3850 6550
Connection ~ 4100 6550
Connection ~ 4350 6550
Connection ~ 4600 6550
Connection ~ 4850 6550
Connection ~ 5100 6550
Connection ~ 8300 5150
Connection ~ 5950 4750
$EndSCHEMATC
